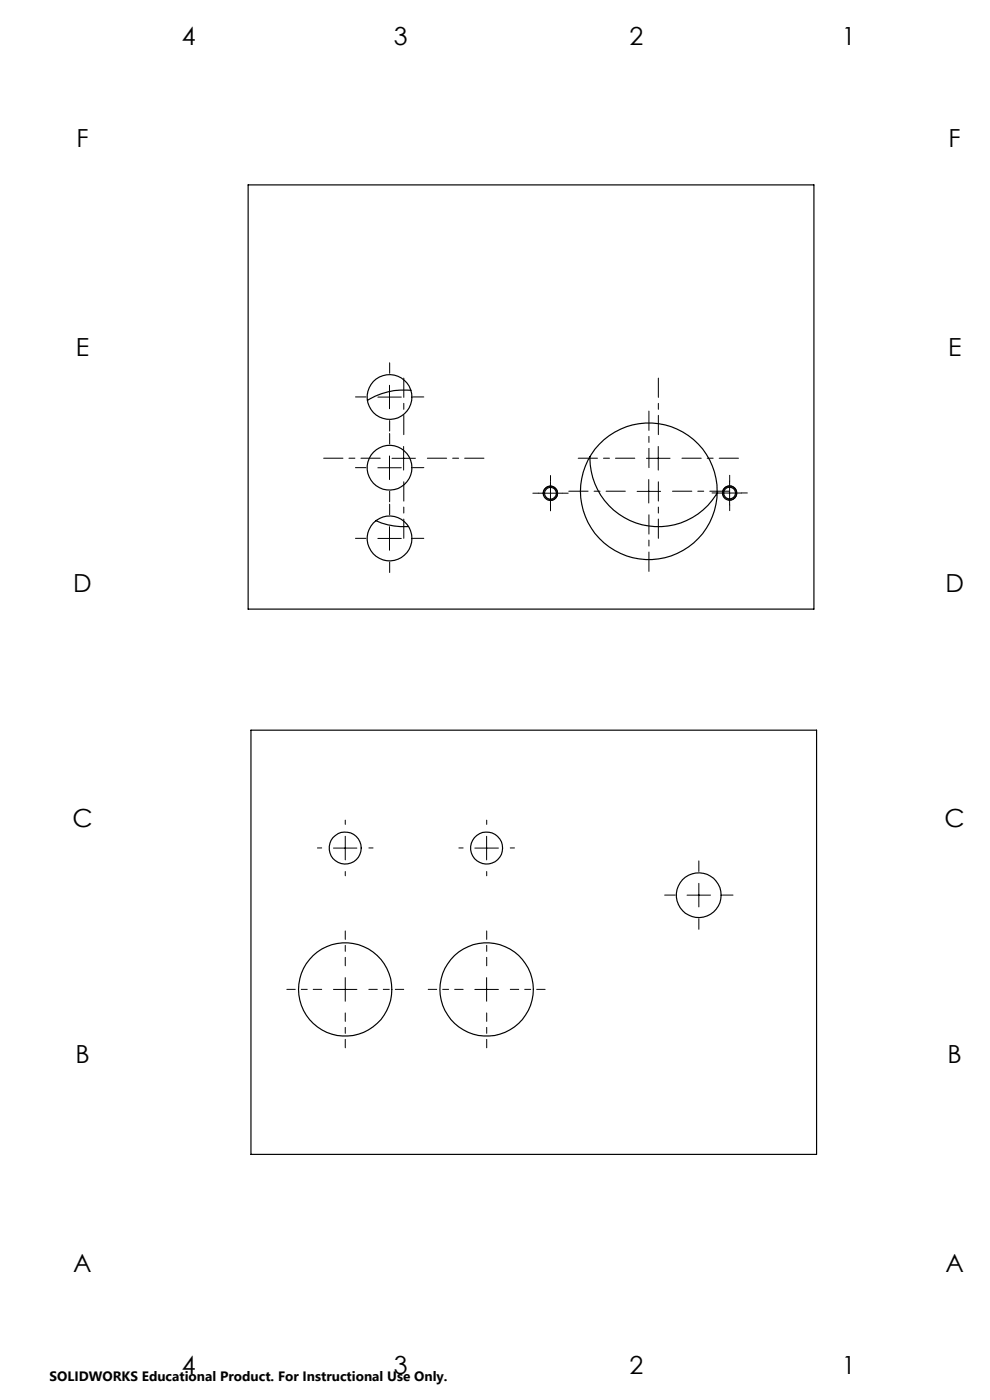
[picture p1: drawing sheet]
<svg xmlns="http://www.w3.org/2000/svg" width="210mm" height="297mm" viewBox="0 0 210 297" stroke-linecap="round" stroke-linejoin="round" font-family="sans-serif">
<g fill="none" stroke="#000" stroke-width=".21">
<path d="M80.2 99.2h4.9M80.2 84.2h4.9M82.6 81.7v5M82.6 96.7v5M83.1 97.2h5M85.6 94.7v5M137.1 97.2h5M139.6 94.7v5M80.2 114.2h4.9M82.6 111.7v5M114.3 104.6h4.9M115.3 105a1.49 1.49 0 0 1 1.3-1.8 1.49 1.49 0 0 1 1.6 1.6 1.49 1.49 0 0 1-1.8 1.3"/>
<path d="M116.8 102.2v4.9M135.1 104.2h5M137.6 101.7v5M152.3 104.6h5M153.3 105a1.5 1.5 0 0 1 1.3-1.9 1.5 1.5 0 0 1 1.7 1.6 1.5 1.5 0 0 1-1.9 1.3M154.8 102.1v5M70.7 179.9h5M73.2 177.4v5M100.7 179.9h5M103.2 177.4v5M145.7 189.9h5M148.2 187.4v5"/>
<path d="M70.7 209.9h5M73.2 207.4v5M100.7 209.9h5M103.2 207.4v5"/>
</g>
<path d="M68.2 209.9h-7.4M73.2 204.9v-7.4M73.2 214.9v7.4M78.2 209.9h7.4M98.2 209.9h-7.4M103.2 204.9v-7.4M103.2 214.9v7.4M108.2 209.9h7.4" fill="none" stroke="#000" stroke-width=".21" stroke-dasharray="15.2 1.3 1.3 1.3" stroke-dashoffset="13.4"/>
<g fill="none" stroke="#000" stroke-width=".21" stroke-dasharray="15.2 1.3 1.3 1.3">
<path d="M82.7 79.2v-2.2M77.7 99.2h-2.3M77.7 84.2h-2.3M82.7 94.2v-2.2M82.7 89.2v2.3M87.7 99.2h2.2M87.7 84.2h2.2M77.7 114.2h-2.3M82.7 104.2v2.3M82.7 109.2v-2.2M82.7 119.2v2.3M87.7 114.2h2.2"/>
<path d="M114.3 104.6h-1.3M116.8 102.1v-1.2M116.8 107.1v1.3M119.3 104.6h1.2M152.3 104.6h-1.3M154.8 102.1v-1.3M154.8 107.1v1.2M157.3 104.6h1.2M68.2 179.9h-.9M73.2 174.9v-.9M78.2 179.9h.9M98.2 179.9h-.9"/>
<path d="M103.2 174.9v-.9M108.2 179.9h.9M73.2 184.9v.9M103.2 184.9v.9M143.2 189.9h-2.2M148.2 184.9v-2.3M148.2 194.9v2.2M153.2 189.9h2.3"/>
</g>
<path d="M80.7 97.2h-12M85.7 92.2v-12M90.7 97.2h12M134.7 97.2h-12M137.7 99.2v-12M139.7 92.2v-12M144.7 97.2h12M85.7 102.2v12M132.7 104.2h-12M137.7 109.2v12M139.7 102.2v12M142.7 104.2h12" fill="none" stroke="#000" stroke-width=".21" stroke-dasharray="15.2 1.3 1.3 1.3" stroke-dashoffset="11.1"/>
<g fill="none" stroke="#000" stroke-width=".25">
<path d="M52.6 39.2h120v90h-120zM87.2 82.8a14.9 14.9 0 0 0-9.3 2.1M125.1 96.9a14.5 14.5 0 0 0 10.5 14.3 14.5 14.5 0 0 0 16.5-6.6M79.7 110.5a14.1 14.1 0 0 0 6.9 1.2M53.2 154.9h120v90h-120z"/>
<circle cx="82.6" cy="84.2" r="4.8"/>
<circle cx="82.6" cy="99.2" r="4.7"/>
<circle cx="82.6" cy="114.2" r="4.7"/>
<circle cx="116.7" cy="104.6" r="1.53"/>
<circle cx="116.8" cy="104.6" r="1.26"/>
<circle cx="137.6" cy="104.2" r="14.5"/>
<circle cx="154.8" cy="104.6" r="1.52"/>
<circle cx="154.8" cy="104.6" r="1.24"/>
<circle cx="73.2" cy="179.9" r="3.4"/>
<circle cx="103.2" cy="179.9" r="3.4"/>
<circle cx="148.2" cy="189.9" r="4.8"/>
<circle cx="73.2" cy="209.9" r="9.9"/>
<circle cx="103.2" cy="209.9" r="9.9"/>
</g>
<g font-size="5.3">
<text x="38.5" y="9.5">4</text>
<text x="83.5" y="9.5">3</text>
<text x="133.6" y="9.5">2</text>
<text x="178.6" y="9.5">1</text>
<text x="16.2" y="31.3">F</text>
<text x="201.2" y="31.3">F</text>
<text x="16.1" y="75.5">E</text>
<text x="201.1" y="75.5">E</text>
<text x="15.5" y="125.5">D</text>
<text x="200.5" y="125.5">D</text>
<text x="15.4" y="175.5">C</text>
<text x="200.4" y="175.5">C</text>
<text x="16" y="225.5">B</text>
<text x="201" y="225.5">B</text>
<text x="15.5" y="269.8">A</text>
<text x="200.5" y="269.8">A</text>
<text x="38.5" y="291.5">4</text>
<text x="83.5" y="291.5">3</text>
<text x="133.6" y="291.5">2</text>
<text x="178.6" y="291.5">1</text>
</g>
<text font-size="2.9" x="10.5" y="292.9">SOLIDWORKS Educational Product. For Instructional Use Only.</text>
</svg>
